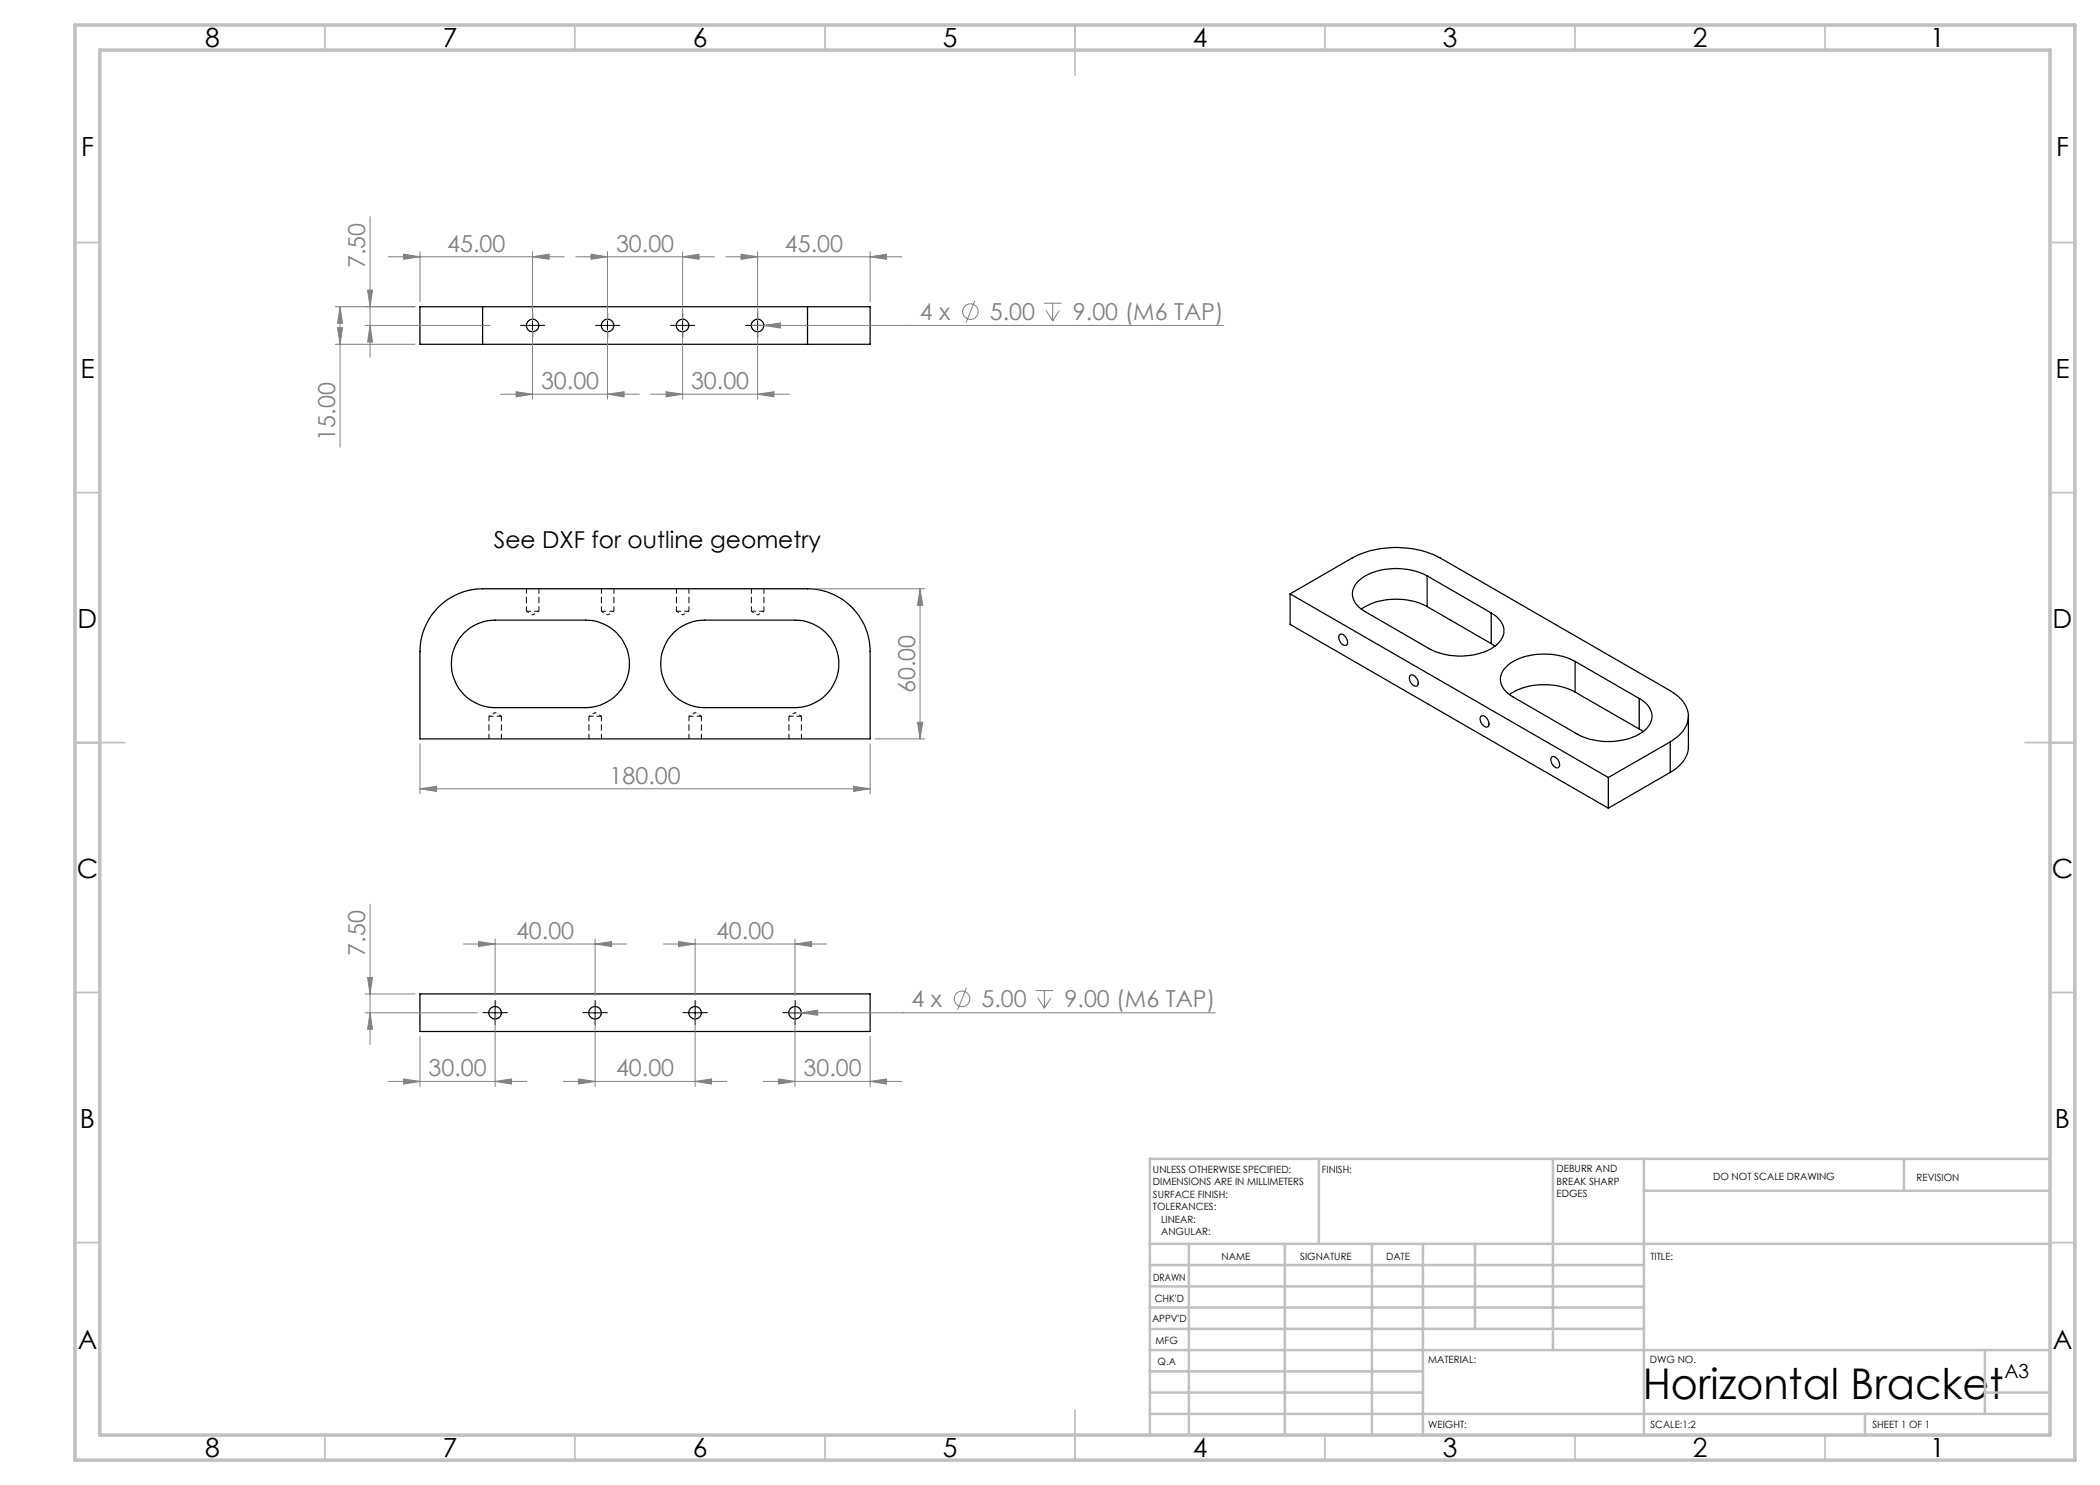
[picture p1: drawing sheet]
<svg xmlns="http://www.w3.org/2000/svg" width="420mm" height="297mm" viewBox="0 0 420 297" stroke-linecap="round" stroke-linejoin="round" font-family="sans-serif">
<g fill="none" stroke="#000" stroke-width=".25">
<path d="M96.5 61.3h-12.5v7.6h12.5M96.5 61.3v7.6M96.5 68.9h65M96.5 61.3h65M161.5 61.3h12.5v7.6h-12.5M161.5 61.3v7.6M258 118.8l12.4-7.2a19.5 19.5 0 0 1 17.7 0l45.9 26.5a6.2 6.2 0 0 1 3.7 5.4 6.4 6.4 0 0 1-3.7 4.9M258 118.8v6.1l63.7 36.7M258 118.8l63.7 36.7M285.4 115.2a13.4 13.4 0 0 0-12.9 .3 3.5 3.5 0 0 0-.4 6.2l13.8 8a13.4 13.4 0 0 0 13.3-.6 3.4 3.4 0 0 0 1-4.7l-1-1.1-1-.7M285.4 115.2l12.8 7.4M285.4 115.2v6.1"/>
<path d="M87.3 121.8a12.7 12.7 0 0 1 9.2-4h65a12.6 12.6 0 0 1 12.5 12.5v17.5h-90v-17.5a12.6 12.6 0 0 1 3.3-8.5zM92.8 126.6a8.9 8.9 0 0 1 6.2-2.6h18.1a8.7 8.7 0 0 1 8.8 8.8 8.7 8.7 0 0 1-8.8 8.7h-18.1a8.8 8.8 0 0 1-8.1-5.4 8.8 8.8 0 0 1 1.9-9.5zM134.7 126.6a8.9 8.9 0 0 1 6.2-2.6h18.1a8.7 8.7 0 0 1 8.7 8.8 8.7 8.7 0 0 1-8.7 8.7h-18.1a8.8 8.8 0 0 1-8.1-5.4 8.8 8.8 0 0 1 1.9-9.5zM267.9 127a1.24 1.24 0 0 1 1.6 1.2 .64 .64 0 0 1-.3 .9 .64 .64 0 0 1-.8-.3 1.58 1.58 0 0 1-.5-1.8zM282 135.1a1.07 1.07 0 0 1 1.5 .8 .83 .83 0 0 1-.4 1.4 1.67 1.67 0 0 1-1.1-2.2zM285.4 121.3a13.5 13.5 0 0 0-13.1 .5M285.4 121.3l12.8 7.4M298.2 128.7l.8 .5M298.2 122.6v6.1M315 132.3a13.6 13.6 0 0 0-12.9 .3 3.7 3.7 0 0 0-1.7 4.6l.5 .8 1.2 1.1 13.4 7.7a13.2 13.2 0 0 0 13.3-.6 3.5 3.5 0 0 0-.4-6.2l-.6-.3M315 138.4a13.3 13.3 0 0 0-13.1 .5M315 132.3l12.8 7.4"/>
<path d="M315 132.3v6.1M315 138.4l12.8 7.4M327.8 139.7v6.1M296.2 143.3a.98 .98 0 0 1 1.4 .7 .8 .8 0 0 1 .3 .8 .8 .8 0 0 1-.6 .6 1.65 1.65 0 0 1-1.1-2.1zM310.3 151.4a1.24 1.24 0 0 1 1.6 1.3 .62 .62 0 0 1-.3 .8 .62 .62 0 0 1-.8-.2 1.65 1.65 0 0 1-.5-1.9zM321.7 155.5v6.1M327.8 145.8l.8 .5M334 148.4l-12.3 7.1M334 148.4v6.1M334 154.5l-12.3 7.1M337.7 143.3v6.1a6.1 6.1 0 0 1-3.7 5.1M84 198.8h90v7.5h-90z"/>
<circle cx="106.5" cy="65.1" r="1.24"/>
<circle cx="121.5" cy="65.1" r="1.24"/>
<circle cx="136.5" cy="65.1" r="1.24"/>
<circle cx="151.5" cy="65.1" r="1.26"/>
<circle cx="99" cy="202.5" r="1.24"/>
<circle cx="119" cy="202.5" r="1.24"/>
<circle cx="139" cy="202.5" r="1.24"/>
<circle cx="159" cy="202.5" r="1.24"/>
</g>
<g fill="none" stroke="#000" stroke-width=".2" stroke-dasharray="1.3 .6" stroke-dashoffset=".3" stroke-linecap="butt">
<path d="M105.3 117.8v4.5M120.3 117.8v4.5M135.3 117.8v4.5M150.3 117.8v4.5M105.3 122.3h2.5M107.8 122.3v-4.5M120.3 122.3h2.5M122.8 122.3v-4.5M135.3 122.3h2.5M137.8 122.3v-4.5M150.3 122.3h2.5M152.8 122.3v-4.5"/>
<path d="M97.8 143.3v4.5M100.3 143.3h-2.5M100.3 147.8v-4.5M117.8 143.3v4.5M120.3 143.3h-2.5M120.3 147.8v-4.5M137.8 143.3v4.5M140.3 143.3h-2.5M140.3 147.8v-4.5M157.8 143.3v4.5M160.3 143.3h-2.5M160.3 147.8v-4.5"/>
</g>
<g fill="none" stroke="#000" stroke-width=".2" stroke-dasharray="1.3 .6" stroke-dashoffset=".7" stroke-linecap="butt">
<path d="M105.3 122.3l1.2 .7M106.5 123l1.3-.7M120.3 122.3l1.2 .7M121.5 123l1.3-.7M135.3 122.3l1.2 .7M136.5 123l1.3-.7M150.3 122.3l1.2 .7M151.5 123l1.3-.7M99 142.5l-1.2 .8M100.3 143.3l-1.3-.8M119 142.5l-1.2 .8M120.3 143.3l-1.3-.8"/>
<path d="M139 142.5l-1.2 .8M140.3 143.3l-1.3-.8M159 142.5l-1.2 .8M160.3 143.3l-1.3-.8"/>
</g>
<g fill="none" stroke="#808080" stroke-width=".2">
<path d="M73.5 58h1l-.5 3.3zM74 43.4v28M77.6 51.4h35.3M80.7 50.8l3.3 .6-3.3 .5zM84 50.3v10.1M106.5 51.4l3.3-.6v1.1zM106.5 50.3v13.8M115.1 51.4h27.8M118.2 50.8l3.3 .6-3.3 .5zM121.5 50.3v13.8M136.5 51.4l3.3-.6v1.1zM136.5 50.3v13.8"/>
<path d="M145.2 51.4h35.2M148.2 50.8l3.3 .6-3.3 .5zM151.5 50.3v13.8M174 51.4l3.3-.6v1.1zM174 50.3v10.1M67 68.9h16M67 61.3h16M67.5 65.5h1l-.5 3.4zM68 61.3l.5 3.4h-1zM68 61.3v28.1M73 65.1h25M74 65.1l.5 3.3h-1z"/>
<path d="M100.2 78.8h27.6M103.2 78.3l3.3 .5-3.3 .6zM106.5 66.1v13.7M121.5 78.8l3.3-.5v1.1zM121.5 66.1v13.7M130.2 78.8h27.7M133.2 78.3l3.3 .5-3.3 .6zM136.5 66.1v13.7M150.2 65.1h94.5M151.5 78.8l3.3-.5v1.1zM151.5 66.1v13.7M152.8 65.1l3.3-.5v1z"/>
<path d="M195 60.1l-1.8 4.5M208.8 60.6h3.5M209.2 62.1l1.3 2.1M210.5 60.6v3.6M211.9 62.1l-1.4 2.1M162.5 117.8h22.5M184 117.8l.5 3.3h-1zM184 117.8v30M84 157.8l3.3-.5v1zM84 148.8v10M84 157.8h90M170.7 157.3l3.3 .5-3.3 .5z"/>
<path d="M174 148.8v10M175 147.8h10M183.5 144.5h1l-.5 3.3zM73 198.8h10M73.5 195.5h1l-.5 3.3zM74 180.8v28.1M92.7 188.8h32.7M95.7 188.3l3.3 .5-3.3 .5zM99 187.8v11.2M119 188.8l3.3-.5v1zM119 187.8v11.2M132.7 188.8h32.6"/>
<path d="M135.7 188.3l3.3 .5-3.3 .5zM139 187.8v11.2M159 188.8l3.3-.5v1zM159 187.8v11.2M193.3 197.6l-1.8 4.4M207.1 198.1h3.5M207.5 199.5l1.4 2.1M208.9 198.1v3.5M210.2 199.5l-1.3 2.1M73 202.6h22.5M74 202.6l.5 3.2h-1zM77.6 216.3h27.8"/>
<path d="M80.7 215.8l3.3 .5-3.3 .5zM84 207.3v10M99 216.3l3.3-.5v1zM99 203.5v13.8M112.7 216.3h32.7M115.7 215.8l3.3 .5-3.3 .5zM119 203.5v13.8M139 216.3l3.3-.5v1zM139 203.5v13.8M152.6 216.3h27.8M155.7 215.8l3.3 .5-3.3 .5zM157.8 202.6h85.3"/>
<path d="M159 203.5v13.8M160.3 202.6l3.2-.6v1.1zM174 216.3l3.3-.5v1zM174 207.3v10"/>
<circle cx="194.1" cy="62.3" r="1.55"/>
<circle cx="192.4" cy="199.8" r="1.55"/>
</g>
<g fill="none" stroke="#000" stroke-width=".2" stroke-dasharray="15.2 1.3 1.3 1.3" stroke-linecap="butt">
<path d="M105.3 65.1h-1.3M106.5 63.8v-1.2M106.5 66.3v1.3M107.8 65.1h1.2M120.3 65.1h-1.3M121.5 63.8v-1.2M121.5 66.3v1.3M122.8 65.1h1.2M135.3 65.1h-1.3M136.5 63.8v-1.2M136.5 66.3v1.3M137.8 65.1h1.2"/>
<path d="M150.3 65.1h-1.3M151.5 63.8v-1.2M151.5 66.3v1.3M152.8 65.1h1.2M97.8 202.5h-1.3M99 201.3v-1.3M99 203.8v1.2M100.3 202.5h1.2M117.8 202.5h-1.3M119 201.3v-1.3M119 203.8v1.2M120.3 202.5h1.2"/>
<path d="M137.8 202.5h-1.3M139 201.3v-1.3M139 203.8v1.2M140.3 202.5h1.2M157.8 202.5h-1.3M159 201.3v-1.3M159 203.8v1.2M160.3 202.5h1.2"/>
</g>
<g fill="none" stroke="#000" stroke-width=".2">
<path d="M105.3 65.1h2.5M106.5 63.8v2.6M120.3 65.1h2.5M121.5 63.8v2.6M135.3 65.1h2.5M136.5 63.8v2.6M150.2 65.1h2.6M151.5 63.8v2.6M97.8 202.6h2.5M99 201.3v2.5M117.8 202.6h2.5M119 201.3v2.5"/>
<path d="M137.8 202.6h2.5M139 201.3v2.5M157.8 202.6h2.5M159 201.3v2.5"/>
</g>
<g fill="none" stroke="#c0c0c0" stroke-width=".35">
<path d="M65 5v5M115 5v5M165 5v5M215 5v10M265 5v5M315 5v5M365 5v5M15 48.5h5M410 48.5h5M15 98.5h5M410 98.5h5M15 148.5h10"/>
<path d="M405 148.5h10M15 198.5h5M410 198.5h5M15 248.5h5M410 248.5h5M65 287v5M115 287v5M165 287v5M215 282v10M265 287v5M315 287v5M365 287v5"/>
</g>
<g fill="none" stroke="#c0c0c0" stroke-width=".5">
<path d="M263.8 231.8v17M310.6 231.8v38.2M328.8 231.8v55.2M328.8 238.2h81.2M380.8 231.8v6.4M410 231.8h-180v55.2M230 248.8h180M230 257.3h98.8M230 253h98.8M237.8 248.8v38.2M257 248.8v38.2M274.4 248.8v38.2"/>
<path d="M284.6 248.8v38.2M295 248.8v17M230 265.8h98.8M230 261.5h98.8M230 278.5h54.6M230 274.3h54.6M230 270h180M397 278.5h13M397 270v12.8M230 282.8h180M373 282.8v4.2"/>
</g>
<path d="M15 5h400v287h-400zM20 10h390v277h-390z" fill="none" stroke="#c0c0c0" stroke-width=".7"/>
<g fill="#808080">
<path d="M84 157.8l3.3-.5v1zM170.7 157.3l3.3 .5-3.3 .5zM152.8 65.1l3.3 .5v-1zM80.7 50.8l3.3 .6-3.3 .5zM106.5 51.4l3.3-.6v1.1zM148.2 50.8l3.3 .6-3.3 .5zM174 51.4l3.3-.6v1.1zM103.2 78.3l3.3 .5-3.3 .6zM121.5 78.8l3.3-.5v1.1zM133.2 78.3l3.3 .5-3.3 .6zM151.5 78.8l3.3-.5v1.1zM118.2 50.8l3.3 .6-3.3 .5zM136.5 51.4l3.3-.6v1.1zM160.3 202.6l3.2 .5v-1.1zM155.7 215.8l3.3 .5-3.3 .5zM174 216.3l3.3-.5v1zM115.7 215.8l3.3 .5-3.3 .5zM139 216.3l3.3-.5v1zM80.7 215.8l3.3 .5-3.3 .5zM99 216.3l3.3-.5v1zM95.7 188.3l3.3 .5-3.3 .5zM119 188.8l3.3-.5v1zM135.7 188.3l3.3 .5-3.3 .5zM159 188.8l3.3-.5v1z"/>
<path d="M67.5 65.5h1l-.5 3.4zM68 61.3l.5 3.4h-1zM74 202.6l.5 3.2h-1zM73.5 195.5h1l-.5 3.3z"/>
<path d="M184 117.8l.5 3.3h-1zM183.5 144.5h1l-.5 3.3zM73.5 58h1l-.5 3.3zM74 65.1l.5 3.3h-1z"/>
</g>
<text font-size="8.5" x="328.5" y="279.7">Horizontal Bracket</text>
<g font-size="5.3">
<text x="41" y="9.5">8</text>
<text x="88.5" y="9.5">7</text>
<text x="138.5" y="9.5">6</text>
<text x="188.5" y="9.5">5</text>
<text x="238.5" y="9.5">4</text>
<text x="288.5" y="9.5">3</text>
<text x="338.5" y="9.5">2</text>
<text x="386" y="9.5">1</text>
<text x="16.2" y="31.3">F</text>
<text x="411.2" y="31.3">F</text>
<text x="16.1" y="75.5">E</text>
<text x="411.1" y="75.5">E</text>
<text x="15.5" y="125.5">D</text>
<text x="410.5" y="125.5">D</text>
<text x="15.4" y="175.5">C</text>
<text x="410.4" y="175.5">C</text>
<text x="16" y="225.5">B</text>
<text x="411" y="225.5">B</text>
<text x="15.5" y="269.8">A</text>
<text x="410.5" y="269.8">A</text>
<text x="41" y="291.5">8</text>
<text x="88.5" y="291.5">7</text>
<text x="138.5" y="291.5">6</text>
<text x="188.5" y="291.5">5</text>
<text x="238.5" y="291.5">4</text>
<text x="288.5" y="291.5">3</text>
<text x="338.5" y="291.5">2</text>
<text x="386" y="291.5">1</text>
</g>
<g font-size="4.7" fill="#808080">
<text x="73" y="53.7" transform="rotate(-90 73 53.7)">7.50</text>
<text x="89.5" y="50.3">45.00</text>
<text x="123.2" y="50.3">30.00</text>
<text x="157" y="50.3">45.00</text>
<text x="184" y="64">4 x</text>
<text x="198" y="64">5.00</text>
<text x="214.6" y="64">9.00 (M6 TAP)</text>
<text x="108.2" y="77.8">30.00</text>
<text x="138.2" y="77.8">30.00</text>
<text x="67" y="88.1" transform="rotate(-90 67 88.1)">15.00</text>
<text x="183" y="138.6" transform="rotate(-90 183 138.6)">60.00</text>
<text x="121.9" y="156.7">180.00</text>
<text x="73" y="191.1" transform="rotate(-90 73 191.1)">7.50</text>
<text x="103.2" y="187.8">40.00</text>
<text x="143.2" y="187.8">40.00</text>
<text x="182.3" y="201.5">4 x</text>
<text x="196.3" y="201.5">5.00</text>
<text x="212.9" y="201.5">9.00 (M6 TAP)</text>
<text x="85.7" y="215.3">30.00</text>
<text x="123.2" y="215.3">40.00</text>
<text x="160.7" y="215.3">30.00</text>
</g>
<text font-size="4.7" x="98.8" y="109.5">See DXF for outline geometry</text>
<text font-size="3.9" x="400.9" y="275.5">A3</text>
<g font-size="2">
<text x="230.6" y="234.6">UNLESS OTHERWISE SPECIFIED:</text>
<text x="230.6" y="237.1">DIMENSIONS ARE IN MILLIMETERS</text>
<text x="230.6" y="239.6">SURFACE FINISH:</text>
<text x="264.4" y="234.6">FINISH:</text>
<text x="311.3" y="234.5">DEBURR AND</text>
<text x="311.3" y="237">BREAK SHARP</text>
<text x="311.3" y="239.5">EDGES</text>
<text x="342.6" y="236">DO NOT SCALE DRAWING</text>
<text x="383.3" y="236.2">REVISION</text>
<text x="230.6" y="242.1">TOLERANCES:</text>
<text x="232.2" y="244.6">LINEAR:</text>
<text x="232.2" y="247.1">ANGULAR:</text>
<text x="244.3" y="252">NAME</text>
<text x="260" y="251.9">SIGNATURE</text>
<text x="277.2" y="251.9">DATE</text>
<text x="330.1" y="251.9">TITLE:</text>
<text x="230.6" y="256.1">DRAWN</text>
<text x="230.9" y="260.3">CHK'D</text>
<text x="230.4" y="264.4">APPV'D</text>
<text x="231.1" y="268.8">MFG</text>
<text x="231.5" y="273">Q.A</text>
<text x="285.6" y="272.5">MATERIAL:</text>
<text x="330" y="272.5">DWG NO.</text>
<text x="285.6" y="285.5">WEIGHT:</text>
<text x="330.1" y="285.6">SCALE:1:2</text>
<text x="374.5" y="285.6">SHEET 1 OF 1</text>
</g>
</svg>
